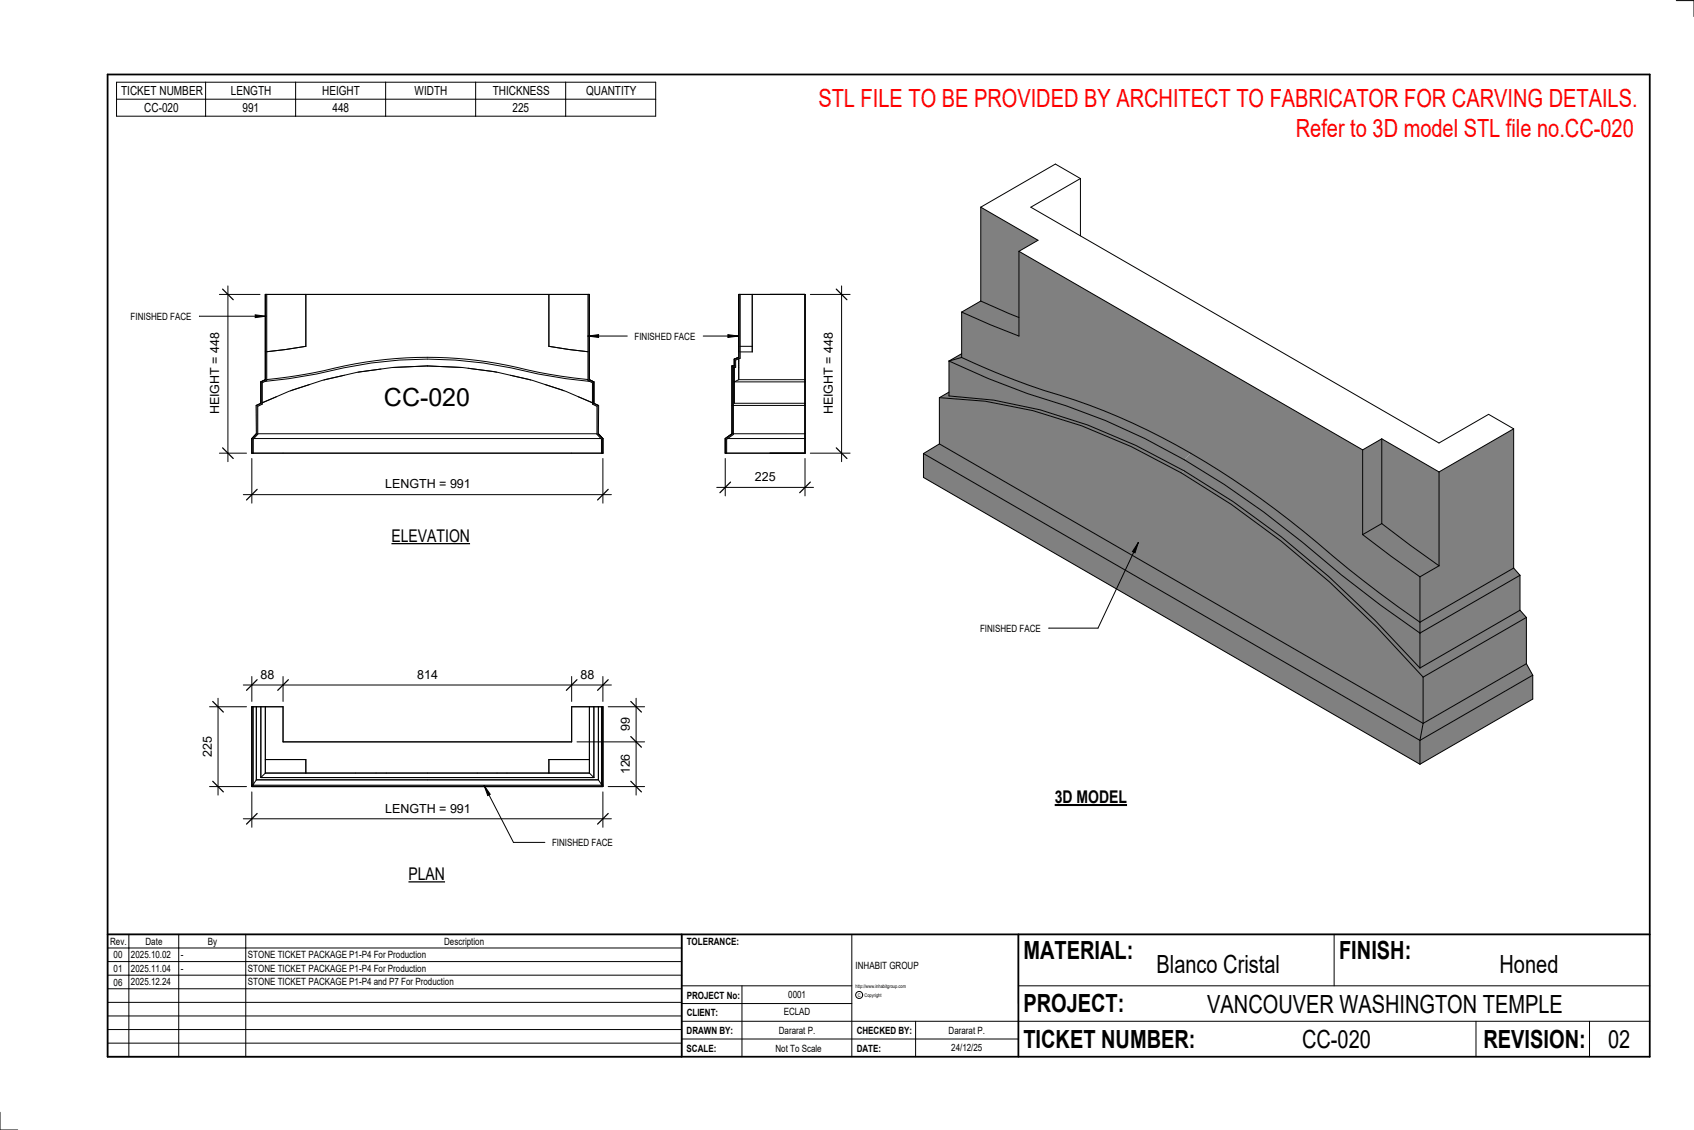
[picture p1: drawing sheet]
<svg xmlns="http://www.w3.org/2000/svg" width="914mm" height="610mm" viewBox="0 0 914 610" stroke-linecap="round" stroke-linejoin="round" font-family="sans-serif">
<g fill="#7c7c7c">
<path d="M136 424h189h-189z"/>
<path d="M136 381h1v43h-1z"/>
<path d="M325 381v43z"/>
</g>
<g fill="none" stroke="#000" stroke-width=".54">
<path d="M136 381h17v19h156v-19h16v43h-189zM137 381v43M143 381v36M318 381v36M325 381v43M141 419h90M141 419v-38h-3v40M143 417h22M143 410h22zM143 417l-2 2M143 417h60M165 417h131"/>
<path d="M165 410v7M209 417h59M231 419h90M274 417h44M296 417h22M296 410h22zM296 410v7M318 417l3 2M321 419v-38h2v40M136 424h189M138 421l-1 2M138 421h185"/>
<path d="M323 421l2 2"/>
</g>
<path d="M399 159h1v34l-3 1v4h-1v36l-4 3v7h-1v-7l4-3v-37h1v-3l3-1z" fill="#7c7c7c"/>
<g fill="none" stroke="#000" stroke-width=".54">
<path d="M400 159v34l-3 1v4h-1v36l-4 3v7M406 159v31M395 197h1M395 197v22M396 194v3M396 194l3-1v-34h36v85h-44v-7l4-3v-37M399 187v3M399 194v11M399 198v7M400 187h6v3M400 190h6M396 206v-8v20"/>
<path d="M396 218h39v1h-39M396 206v12M399 205l-3 1M435 206h-39M435 205h-36M393 237h42M396 234h39"/>
</g>
<g fill="#7c7c7c">
<path d="M143 159h1v46l-2 1v12l-3 1v15l-2 3v7h-1v-7l2-3v-15l3-1v-12l2-1z"/>
<path d="M317 159h1v46l3 1v12l2 1v15l2 3v7v-7l-3-3v-15l-2-1v-12l-3-1z"/>
</g>
<g fill="none" stroke="#000" stroke-width=".54">
<path d="M144 159v46l-2 1v12l-3 1v15l-2 3v7M165 159v28l-21 3M296 159v28l21 3M317 159v46l3 1v12l2 1v15l3 3v7M206 199l-13 2M231 197l-19 1M231 197l19 1M231 197a208 208 0 0 0-89 20M231 197a208 208 0 0 1 89 20M253 199l15 2M141 218l-2 1M141 218v-12l2-1v-46h175v46l3 1v12"/>
<path d="M141 218l-3 1v15l-2 3v7h189v-7l-2-3v-15l-2-1M143 206l28-4a226 226 0 0 1 120 0l27 4M149 214l-7 3M167 207l-10 4M186 202l-11 3M276 202l11 3M294 207l10 4M312 214l8 3M317 205a373 373 0 0 1-49-9 228 228 0 0 0-99 5l-25 4M321 218l2 1M137 237h187M139 234h183"/>
</g>
<g fill="#808080">
<path d="M512 195l22 9 21 8a382 382 0 0 1 127 64l21 17 21 17 21 16 21 16v18a535 535 0 0 0-127-106 298 298 0 0 0-103-38l-24-2z"/>
<path d="M550 136l186 107v45l30 23v25a710 710 0 0 1-62-49 403 403 0 0 0-149-79l-17-7-19-8v-25l31 13z"/>
<path d="M498 245l268 154v13l-268-154z"/>
<path d="M507 215l5-3v2a257 257 0 0 1 101 26l26 14-1 1a311 311 0 0 0-106-39z"/>
<path d="M512 195l7-2a411 411 0 0 0 61 23 350 350 0 0 1 63 29l-4 3a362 362 0 0 0-84-36l-21-8z"/>
<path d="M512 195l7-4v2z"/>
<path d="M529 112l31 18-10 6v35l-21-9z"/>
<path d="M519 168l10-6 21 9v10z"/>
<path d="M638 255l1-1a518 518 0 0 1 127 106l54-31 4 4-56 32a539 539 0 0 0-130-110z"/>
<path d="M643 245a528 528 0 0 1 85 62l16 13 22 16v6a655 655 0 0 1-63-49l-21-17-21-15-22-13z"/>
<path d="M766 342l54-32v19l-54 31z"/>
<path d="M766 336l51-30 3 4-54 32z"/>
<path d="M777 255l40-24v75l-51 30v-25l11-6z"/>
<path d="M766 399l61-35v13l-61 35z"/>
<path d="M736 243l10-6v45l-10 6z"/>
<path d="M746 237l31 18v50l-31-23z"/>
<path d="M736 288l10-6 31 23-11 6z"/>
<path d="M507 215a253 253 0 0 1 104 26 467 467 0 0 1 132 98l25 26v25l-261-151z"/>
<path d="M768 365l56-32v25l-56 32z"/>
<path d="M768 390l56-32 3 6-61 35z"/>
<path d="M498 245l9-6 261 151-2 9z"/>
</g>
<g fill="none" stroke="#000" stroke-width=".54">
<path d="M583 96l-27 16 221 127 27-15 13 7M583 96l-13-7-41 23M583 96v31M529 112l31 18-10 6M529 112v50M550 136v45l-31-13M550 136l186 107M519 168v25M529 162l21 9M529 162l-10 6M512 195v19a257 257 0 0 1 101 26 499 499 0 0 1 153 120M512 195l22 9 21 8a382 382 0 0 1 127 64l21 17 21 17 21 16 21 16 54-32"/>
<path d="M519 193l-7 2M519 191l-7 4M519 193a412 412 0 0 0 61 23 424 424 0 0 1 139 84l26 20 21 16 51-30M507 215a253 253 0 0 1 104 26 467 467 0 0 1 132 98l25 26M507 215v24M512 212l-5 3M507 239l261 151M507 239l-9 6M746 237l31 18M746 237l-10 6M746 237v45M817 231l-40 24"/>
<path d="M817 231v75M498 245v13l268 154M498 245l268 154M736 243v45M777 255v50M736 288l30 23M746 282l31 23M746 282l-10 6M766 311v49M777 305l-11 6M817 306l3 4M820 310v19"/>
<path d="M820 329l4 4M820 329l-54 31M824 333l-56 32M824 333v25M824 358l-56 32M824 358l3 6M131 370h199M136 365v13M153 365v13M309 365v13M325 365v13M768 365v25"/>
<path d="M827 364v13l-61 35M827 364l-61 35M766 399v13M768 390l-2 9"/>
</g>
<path d="M139 367l-6 5M156 367l-6 5M311 367l-5 5M328 367l-5 5" fill="none" stroke="#000" stroke-width=".67"/>
<g fill="#fff">
<path d="M141 360h7v8h-7z"/>
<path d="M225 360h11v8h-11z"/>
<path d="M313 360h8v8h-8z"/>
</g>
<path d="M118 377v52M113 381h20M113 424h20" fill="none" stroke="#000" stroke-width=".54"/>
<path d="M115 378l6 6M115 421l6 6" fill="none" stroke="#000" stroke-width=".67"/>
<path d="M108 397h8v11h-8z" fill="#fff"/>
<path d="M136 427v19M325 427v19M131 442h199" fill="none" stroke="#000" stroke-width=".54"/>
<path d="M139 439l-6 6M328 439l-5 6" fill="none" stroke="#000" stroke-width=".67"/>
<path d="M208 432h46v8h-46z" fill="#fff"/>
<path d="M343 377v52M328 381h20M311 400h37M328 424h20" fill="none" stroke="#000" stroke-width=".54"/>
<path d="M340 378l6 6M340 397l6 6M340 421l6 6" fill="none" stroke="#000" stroke-width=".67"/>
<g fill="#fff">
<path d="M334 387h8v7h-8z"/>
<path d="M334 407h8v11h-8z"/>
</g>
<path d="M437 159h22M454 154v95M437 244h22" fill="none" stroke="#000" stroke-width=".54"/>
<path d="M451 156l6 6M451 242l6 5" fill="none" stroke="#000" stroke-width=".67"/>
<path d="M443 180h8v44h-8z" fill="#fff"/>
<path d="M391 247v21M435 247v21M387 263h52" fill="none" stroke="#000" stroke-width=".54"/>
<path d="M394 260l-5 6M437 260l-5 6" fill="none" stroke="#000" stroke-width=".67"/>
<path d="M407 254h11v7h-11z" fill="#fff"/>
<path d="M136 247v24M325 247v24M131 267h199" fill="none" stroke="#000" stroke-width=".54"/>
<path d="M139 264l-6 6M328 264l-5 6" fill="none" stroke="#000" stroke-width=".67"/>
<path d="M208 257h46v8h-46z" fill="#fff"/>
<path d="M118 159h22M123 154v95M118 244h15" fill="none" stroke="#000" stroke-width=".54"/>
<path d="M120 156l6 6M120 242l6 5" fill="none" stroke="#000" stroke-width=".67"/>
<g fill="#fff">
<path d="M112 180h8v44h-8z"/>
<path d="M207 207h47v15h-47z"/>
</g>
<g fill="none" stroke="#000" stroke-width=".54">
<path d="M905 0h9v9M460 504v66M720 504v28M891 504h-341v37M368 532h92M401 532v38M550 532h341M368 551h523M368 541h92M494 551v19M797 551v19M858 551v19"/>
<path d="M368 561h182M0 600v10h10"/>
<circle cx="464" cy="537" r="1.9"/>
</g>
<path d="M58 40h833v530h-833zM58 504h833M368 504v66M550 504v66" fill="none" stroke="#000" stroke-width=".96"/>
<g fill="#fff">
<path d="M652 534h192v15h-192z"/>
<path d="M513 562h17v6h-17z"/>
<path d="M425 533h10v6h-10z"/>
<path d="M423 543h15v6h-15z"/>
<path d="M420 553h20v6h-20z"/>
<path d="M624 513h68v15h-68z"/>
<path d="M809 513h33v15h-33z"/>
<path d="M512 553h20v6h-20z"/>
<path d="M703 553h37v15h-37z"/>
<path d="M442 45h443v16h-443z"/>
<path d="M868 553h12v15h-12z"/>
<path d="M61 512h5v6h-5z"/>
<path d="M61 520h5v6h-5z"/>
<path d="M61 527h5v6h-5z"/>
</g>
<path d="M63 44h291v19h-291zM63 54h291M111 44v19M160 44v19M208 44v19M257 44v19M305 44v19" fill="none" stroke="#000" stroke-width=".54"/>
<path d="M211 284h43v10h-43z" fill="#fff"/>
<path d="M211 293h43" fill="none" stroke="#000" stroke-width=".69" stroke-linecap="butt"/>
<path d="M220 466h20v11h-20z" fill="#fff"/>
<path d="M220 476h20" fill="none" stroke="#000" stroke-width=".69" stroke-linecap="butt"/>
<path d="M569 424h40v12h-40z" fill="#fff"/>
<path d="M569 434h39" fill="none" stroke="#000" stroke-width="1.1" stroke-linecap="butt"/>
<path d="M699 62h185v15h-185z" fill="#fff"/>
<g fill="none" stroke="#000" stroke-width=".54">
<path d="M108 171h36M138 170l6 1h-6zM317 181h6v1zM317 181h22M380 181h19M393 181h6l-6 1zM614 293l-1 5h-2zM614 293l-21 46h-27M261 424l4 4-2 1zM261 424l16 30h17M58 504h310v66h-310zM58 519h310"/>
<path d="M58 511h310M70 504v66M96 504v66M133 504v66M58 533h310M58 526h310M58 555h310M58 548h310M58 541h310M58 563h310"/>
</g>
<path d="M138 170l6 1h-6zM317 181h6v1zM393 181h6l-6 1zM614 293l-1 5h-2zM261 424l4 4-2 1z" fill="#000"/>
<g font-size="13.5" fill="#f00">
<text x="442" y="58">STL FILE TO BE PROVIDED BY ARCHITECT TO FABRICATOR FOR CARVING DETAILS.</text>
<text x="699" y="74">Refer to 3D model STL file no.CC-020</text>
</g>
<g font-size="13.5">
<text x="207" y="219">CC-020</text>
<text x="552" y="517">MATERIAL:</text>
<text x="723" y="517">FINISH:</text>
<text x="624" y="525">Blanco Cristal</text>
<text x="809" y="525">Honed</text>
<text x="552" y="546">PROJECT:</text>
<text x="652" y="546">VANCOUVER WASHINGTON TEMPLE</text>
<text x="552" y="565">TICKET NUMBER:</text>
<text x="703" y="565">CC-020</text>
<text x="801" y="565">REVISION:</text>
<text x="868" y="565">02</text>
</g>
<g font-size="9.4">
<text x="211" y="292">ELEVATION</text>
<text x="569" y="433">3D MODEL</text>
<text x="220" y="475">PLAN</text>
</g>
<g font-size="6.7">
<text x="65" y="51">TICKET NUMBER</text>
<text x="125" y="51">LENGTH</text>
<text x="174" y="51">HEIGHT</text>
<text x="224" y="51">WIDTH</text>
<text x="266" y="51">THICKNESS</text>
<text x="316" y="51">QUANTITY</text>
<text x="78" y="60">CC-020</text>
<text x="131" y="60">991</text>
<text x="179" y="60">448</text>
<text x="277" y="60">225</text>
<text x="118" y="224" transform="rotate(-90 118 224)">HEIGHT = 448</text>
<text x="450" y="224" transform="rotate(-90 450 224)">HEIGHT = 448</text>
<text x="208" y="264">LENGTH = 991</text>
<text x="407" y="260">225</text>
<text x="141" y="366">88</text>
<text x="225" y="366">814</text>
<text x="313" y="366">88</text>
<text x="340" y="394" transform="rotate(-90 340 394)">99</text>
<text x="114" y="408" transform="rotate(-90 114 408)">225</text>
<text x="340" y="418" transform="rotate(-90 340 418)">126</text>
<text x="208" y="438">LENGTH = 991</text>
</g>
<g font-size="5.4">
<text x="71" y="173">FINISHED FACE</text>
<text x="342" y="183">FINISHED FACE</text>
<text x="529" y="341">FINISHED FACE</text>
<text x="298" y="456">FINISHED FACE</text>
<text x="59" y="510">Rev.</text>
<text x="79" y="510">Date</text>
<text x="112" y="510">By</text>
<text x="240" y="510">Description</text>
<text x="371" y="510">TOLERANCE:</text>
<text x="61" y="517">00</text>
<text x="71" y="517">2025.10.02</text>
<text x="98" y="517">-</text>
<text x="134" y="517">STONE TICKET PACKAGE P1-P4 For Production</text>
<text x="61" y="525">01</text>
<text x="71" y="524">2025.11.04</text>
<text x="98" y="524">-</text>
<text x="134" y="524">STONE TICKET PACKAGE P1-P4 For Production</text>
<text x="462" y="523">INHABIT GROUP</text>
<text x="61" y="532">06</text>
<text x="71" y="532">2025.12.24</text>
<text x="134" y="532">STONE TICKET PACKAGE P1-P4 and P7 For Production</text>
<text x="371" y="539">PROJECT No:</text>
<text x="425" y="538">0001</text>
<text x="371" y="548">CLIENT:</text>
<text x="423" y="548">ECLAD</text>
<text x="371" y="558">DRAWN BY:</text>
<text x="420" y="558">Dararat P.</text>
<text x="462" y="558">CHECKED BY:</text>
<text x="512" y="558">Dararat P.</text>
<text x="371" y="567">SCALE:</text>
<text x="419" y="567">Not To Scale</text>
<text x="462" y="567">DATE:</text>
<text x="513" y="567">24/12/25</text>
</g>
<g font-size="2.7">
<text x="462" y="533">http://www.inhabitgroup.com</text>
<text x="463" y="538">C</text>
<text x="467" y="538">Copyright</text>
</g>
</svg>
